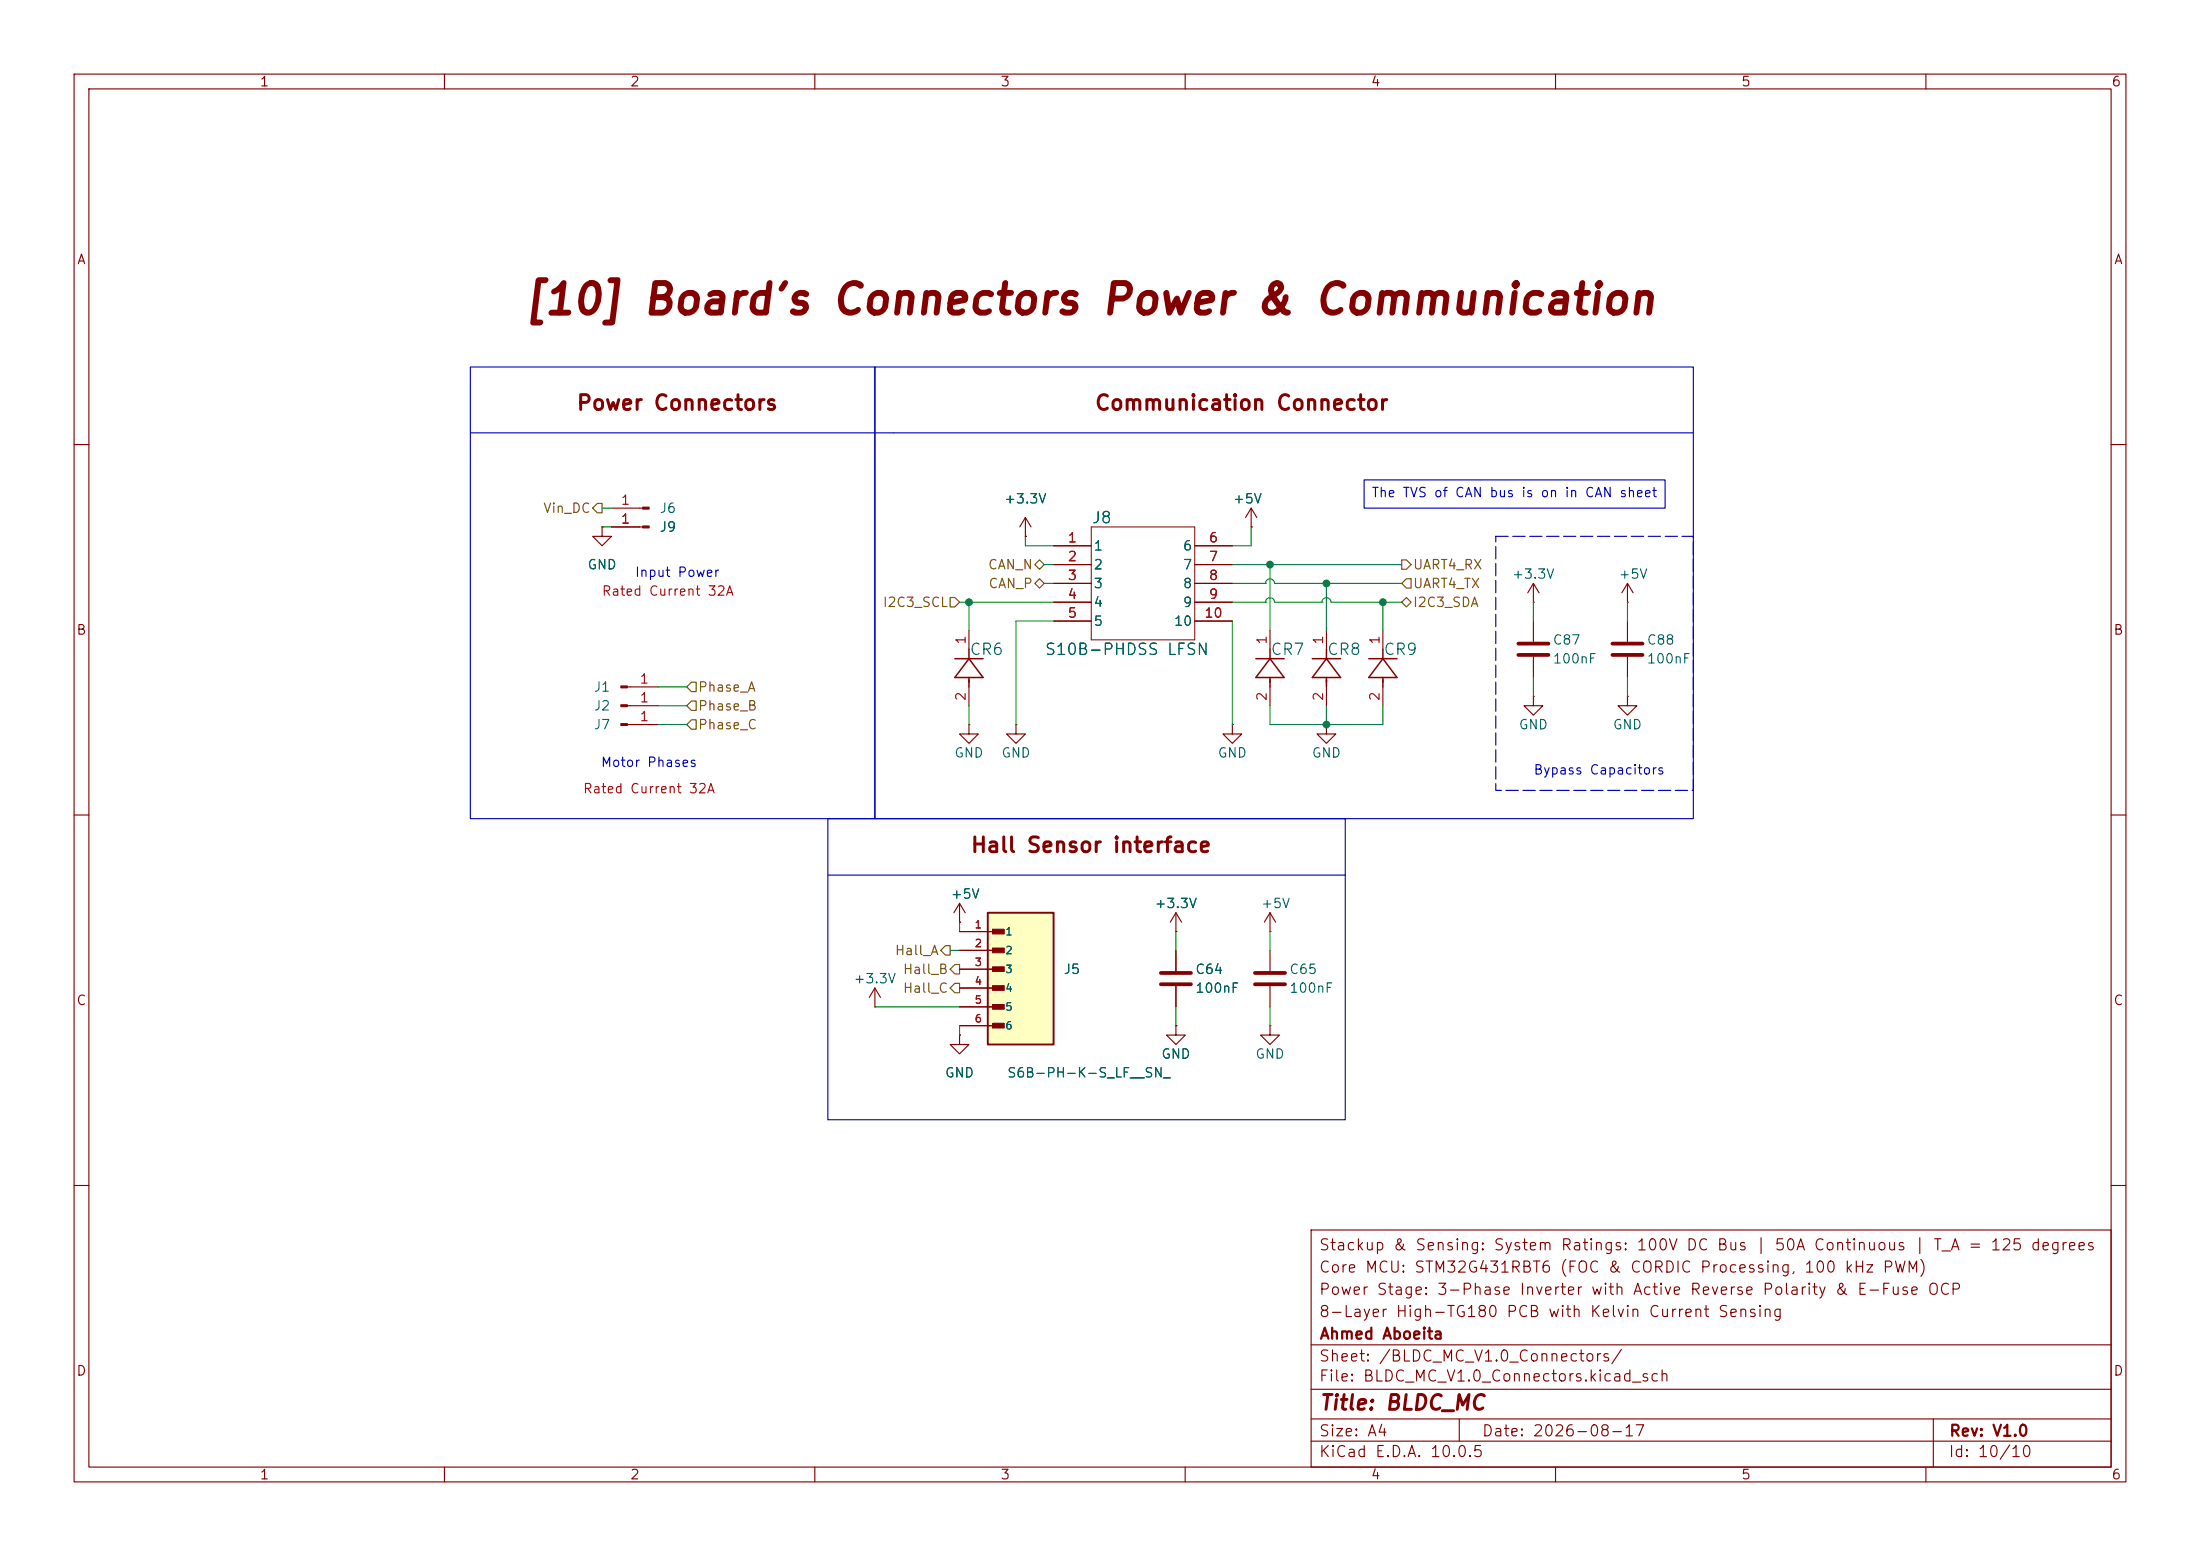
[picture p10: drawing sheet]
<svg xmlns="http://www.w3.org/2000/svg" width="297mm" height="210mm" viewBox="0 0 297 210" stroke-linecap="round" stroke-linejoin="round" font-family="sans-serif">
<g fill="none" stroke="#840000" stroke-width=".15">
<path d="M10 10h277v190h-277zM12 12h273v186h-273zM60 10v2M110 10v2M160 10v2M210 10v2M260 10v2M10 60h2M81.3 71.1v1.3h-1.3l1.3 1.3 1.2-1.3h-1.2M81.3 71.1h.1M82.5 71.1h4.3M82.5 68.6h4.3"/>
<path d="M138.4 72.4h.1M138.4 69.9l-.7 1.2M138.4 69.9l.8 1.2M138.4 69.9v2.5M142.2 73.7h5.1M142.2 76.2h5.1M142.2 78.7h5.1M161.3 73.7h5.1M161.3 76.2h5.1M161.3 78.7h5.1M168.9 71.1h.1M168.9 68.6l-.8 1.3"/>
<path d="M168.9 68.6l.8 1.3M168.9 68.6v2.5M207 78.7l-.8 1.3M207 78.7l.8 1.3M207 78.7v2.6M219.7 78.7l-.8 1.3M219.7 78.7l.8 1.3M219.7 78.7v2.6M285 60h2M84.7 97.8h4.2M84.7 95.3h4.2M84.7 92.7h4.2"/>
<path d="M142.2 81.3h5.1M142.2 83.8h5.1M161.3 81.3h5.1M161.3 83.8h5.1M166.4 97.8v1.3h1.2l-1.2 1.2-1.3-1.2h1.3M166.4 97.8h.1M171.4 85.1v2.5M171.4 92.7v2.6M179.1 97.8v1.3h1.2l-1.2 1.2-1.3-1.2h1.3M179.1 97.8h.1M179.1 85.1v2.5M179.1 92.7v2.6"/>
<path d="M186.7 85.1v2.5M186.7 92.7v2.6M207 81.3h.1M207 94v1.3h1.3l-1.3 1.2-1.3-1.2h1.3M207 94h.1M207 83.8v2.8M207 88.6v2.8M219.7 81.3h.1M219.7 94v1.3h1.3l-1.3 1.2-1.3-1.2h1.3M219.7 94h.1M219.7 83.8v2.8M219.7 88.6v2.8"/>
<path d="M10 110h2M285 110h2M129.5 139.7v1.3h1.3l-1.3 1.2-1.2-1.2h1.2M129.5 139.7h.1M158.7 138.4v1.3h1.3l-1.3 1.3-1.2-1.3h1.2M158.7 138.4h.1M158.7 128.3v2.8M158.7 133.1v2.8M171.4 125.7h.1M171.4 123.2l-.7 1.3M171.4 123.2l.8 1.3M171.4 123.2v2.5"/>
<path d="M10 160h2M177 166h108v32h-108zM285 160h2M60 198v2M110 198v2M160 198v2M177 194.5h108M177 191.5h108M177 187.5h108M177 181.5h108M197 191.5v3M210 198v2"/>
<path d="M260 198v2M261 191.5v6.5"/>
</g>
<path d="M147.3 71.1h14v15.3h-14z" fill="none" stroke="#840000" stroke-width=".14"/>
<path d="M205 86.9h4M205 88.4h4M217.7 86.9h4M217.7 88.4h4M156.7 131.3h4.1M156.7 132.8h4.1" fill="none" stroke="#840000" stroke-width=".51"/>
<g fill="#840000" stroke="#840000" stroke-width=".15">
<path d="M86.8 71h.8v.2h-.8z"/>
<path d="M83.8 97.7h.9v.2h-.9z"/>
<path d="M83.8 95.1h.9v.3h-.9z"/>
<path d="M86.8 68.5h.8v.2h-.8z"/>
<path d="M83.8 92.6h.9v.2h-.9z"/>
</g>
<path d="M169.5 88.9h3.9M171.4 88.9l2 2.5h-3.9zM171.4 87.6v1.3M171.4 91.4v1.3M177.2 88.9h3.8M179.1 87.6v1.3M179.1 91.4v1.3M179.1 88.9l1.9 2.5h-3.8zM184.8 88.9h3.8M186.7 88.9l1.9 2.5h-3.8zM186.7 87.6v1.3M186.7 91.4v1.3" fill="none" stroke="#840000" stroke-width=".2"/>
<path d="M133.3 123.2h8.9v17.8h-8.9z" fill="#ffffc2"/>
<path d="M133.3 123.2h8.9v17.8h-8.9z" fill="none" stroke="#840000" stroke-width=".25"/>
<g fill="#840000" stroke="#840000" stroke-width=".14">
<path d="M134 125.4h1.6v.6h-1.6z"/>
<path d="M134 128h1.6v.6h-1.6z"/>
<path d="M134 130.5h1.6v.6h-1.6z"/>
<path d="M134 133h1.6v.7h-1.6z"/>
<path d="M134 135.6h1.6v.6h-1.6z"/>
<path d="M134 138.1h1.6v.6h-1.6z"/>
</g>
<g fill="none" stroke="#840000" stroke-width=".15">
<path d="M81.3 71.1h.1M82.5 71.1h3.9M138.4 72.4h.1M142.2 73.7h5.1M142.2 76.2h5.1M142.2 78.7h5.1M161.3 73.7h5.1M161.3 76.2h5.1M161.3 78.7h5.1M168.9 71.1h.1M130.8 97.8v1.3h1.3l-1.3 1.2-1.3-1.2h1.3M130.8 97.8h.1"/>
<path d="M130.8 85.1v2.5M130.8 92.7v2.6M137.2 97.8v1.3h1.2l-1.2 1.2-1.3-1.2h1.3M137.2 97.8h.1M142.2 81.3h5.1M142.2 83.8h5.1M161.3 81.3h5.1M161.3 83.8h5.1M118.1 135.9h.1M118.1 133.4l-.8 1.2M118.1 133.4l.8 1.2M118.1 133.4v2.5"/>
<path d="M129.5 124.5h.1M129.5 139.7h.1M129.5 125.7h5.1M129.5 128.3h5.1M129.5 130.8h5.1M129.5 133.4h5.1M129.5 135.9h5.1M129.5 138.4h5.1M129.5 121.9l-.7 1.3M129.5 121.9l.8 1.3M129.5 121.9v2.6M158.7 125.7h.1"/>
<path d="M158.7 138.4h.1M158.7 123.2l-.7 1.3M158.7 123.2l.8 1.3M158.7 123.2v2.5M158.7 128.3v2.8M158.7 133.1v2.8M171.4 138.4v1.3h1.3l-1.3 1.3-1.2-1.3h1.2M171.4 138.4h.1M171.4 128.3v2.8M171.4 133.1v2.8"/>
</g>
<path d="M128.9 88.9h3.8M130.8 87.6v1.3M130.8 91.4v1.3M130.8 88.9l1.9 2.5h-3.8z" fill="none" stroke="#840000" stroke-width=".2"/>
<path d="M169.4 131.3h4.1M169.4 132.8h4.1" fill="none" stroke="#840000" stroke-width=".51"/>
<g fill="none" stroke="#725600" stroke-width=".15">
<path d="M80 68.6l.6-.7h.7v1.3h-.7zM139.7 78.7l.6-.6 .7 .6-.7 .7zM139.7 76.2l.6-.6 .7 .6-.7 .6zM189.2 75.6h.7l.6 .6-.6 .6h-.7zM189.2 78.7l.7-.6h.6v1.3h-.6zM93.3 97.2h.7v1.2h-.7l-.6-.6zM93.3 92.1h.7v1.2h-.7l-.6-.6zM93.3 94.6h.7v1.3h-.7l-.6-.6zM128.3 80.6h.6l.6 .7-.6 .6h-.6zM189.2 81.3l.7-.7 .6 .7-.6 .6zM127.6 127.6h.7v1.3h-.7l-.6-.6zM128.9 132.7h.6v1.3h-.6l-.6-.6z"/>
<path d="M128.9 130.2h.6v1.2h-.6l-.6-.6z"/>
</g>
<path d="M63.5 49.5h54.6v61h-54.6zM63.5 58.4h165.1M118.1 49.5h110.5v61h-110.5zM184.1 64.8h40.7v3.8h-40.7zM111.8 110.5h69.8v40.6h-69.8zM111.8 118.1h69.8" fill="none" stroke="#0000c2" stroke-width=".15"/>
<g fill="none" stroke="#009600" stroke-width=".15">
<path d="M81.3 71.1h1.2M81.3 68.6h1.2M138.4 72.4v1.3h3.8M141 78.7h1.2M141 76.2h1.2M166.4 78.7h4.4M166.4 76.2h22.8M168.9 71.1v2.6h-2.5M170.8 78.7h.1M170.8 78.7a.61 .61 0 0 1 .6-.6 .61 .61 0 0 1 .7 .6h17.1M171.4 76.2v8.9M179.1 78.7v6.4"/>
<path d="M88.9 92.7h3.8M88.9 97.8h3.8M88.9 95.3h3.8M129.5 81.3h12.7M130.8 81.3v3.8M130.8 95.3v2.5M142.2 83.8h-5v14M166.4 81.3h4.4M166.4 83.8v14M170.8 81.3h.1M170.8 81.3a.61 .61 0 0 1 .6-.6 .61 .61 0 0 1 .7 .6h6.4M171.4 95.3v2.5h15.3v-2.5"/>
<path d="M178.5 81.3h.1M178.5 81.3a.61 .61 0 0 1 .6-.6 .61 .61 0 0 1 .6 .6h9.5M179.1 95.3v2.5M186.7 81.3v3.8M207 81.3v2.5M207 91.4v2.6M219.7 81.3v2.5M219.7 91.4v2.6M118.1 135.9h11.4M128.3 128.3h1.2M129.5 124.5v1.2M129.5 138.4v1.3"/>
<path d="M158.7 125.7v2.6M158.7 135.9v2.5M171.4 125.7v2.6M171.4 135.9v2.5"/>
</g>
<path d="M201.9 72.4h26.7v34.3h-26.7z" fill="none" stroke="#0000c2" stroke-width=".15" stroke-dasharray="1.7 .6"/>
<g fill="#009600" stroke="#009600" stroke-width=".14">
<circle cx="179.1" cy="97.8" r=".46"/>
<circle cx="171.4" cy="76.2" r=".46"/>
<circle cx="186.7" cy="81.3" r=".46"/>
<circle cx="179.1" cy="78.7" r=".46"/>
<circle cx="130.8" cy="81.3" r=".46"/>
</g>
<text font-size="4" fill="#840000" x="70.5" y="43.4">[10] Board's Connectors Power &amp; Communication</text>
<g font-size="2" fill="#840000">
<text x="77.7" y="55.9">Power Connectors</text>
<text x="147.7" y="55.9">Communication Connector</text>
<text x="130.9" y="115.6">Hall Sensor interface</text>
<text x="178" y="190.8">Title: BLDC_MC</text>
</g>
<g font-size="1.5" fill="#006464">
<text x="147.3" y="71">J8</text>
<text x="130.8" y="88.8">CR6</text>
<text x="141" y="88.8">S10B-PHDSS LFSN</text>
<text x="171.4" y="88.8">CR7</text>
<text x="179.1" y="88.8">CR8</text>
<text x="186.7" y="88.8">CR9</text>
</g>
<g font-size="1.5" fill="#840000">
<text x="178" y="172.1">Core MCU: STM32G431RBT6 (FOC &amp; CORDIC Processing, 100 kHz PWM)</text>
<text x="178" y="169.1">Stackup &amp; Sensing: System Ratings: 100V DC Bus | 50A Continuous | T_A = 125 degrees</text>
<text x="178" y="178.1">8-Layer High-TG180 PCB with Kelvin Current Sensing</text>
<text x="178" y="175.1">Power Stage: 3-Phase Inverter with Active Reverse Polarity &amp; E-Fuse OCP</text>
<text x="178" y="184.1">Sheet: /BLDC_MC_V1.0_Connectors/</text>
<text x="178" y="181.1">Ahmed Aboeita</text>
<text x="178" y="186.8">File: BLDC_MC_V1.0_Connectors.kicad_sch</text>
<text x="178" y="197">KiCad E.D.A. 10.0.5</text>
<text x="178" y="194.2">Size: A4</text>
<text x="200" y="194.2">Date: 2026-08-17</text>
<text x="263" y="197">Id: 10/10</text>
<text x="263" y="194.2">Rev: V1.0</text>
</g>
<g font-size="1.3" fill="#840000">
<text x="35" y="12">1</text>
<text x="85" y="12">2</text>
<text x="135" y="12">3</text>
<text x="185" y="12">4</text>
<text x="235" y="12">5</text>
<text x="285" y="12">6</text>
<text x="10.3" y="36">A</text>
<text x="285.3" y="36">A</text>
<text x="10.2" y="86">B</text>
<text x="285.2" y="86">B</text>
<text x="10.2" y="136">C</text>
<text x="285.2" y="136">C</text>
<text x="10.2" y="186">D</text>
<text x="285.2" y="186">D</text>
<text x="35" y="200">1</text>
<text x="85" y="200">2</text>
<text x="135" y="200">3</text>
<text x="185" y="200">4</text>
<text x="235" y="200">5</text>
<text x="285" y="200">6</text>
</g>
<g font-size="1.3" fill="#725600">
<text x="73.2" y="69.5">Vin_DC</text>
<text x="133.3" y="77.2">CAN_N</text>
<text x="190.7" y="77.2">UART4_RX</text>
<text x="119.1" y="82.2">I2C3_SCL</text>
<text x="133.4" y="79.7">CAN_P</text>
<text x="190.7" y="79.7">UART4_TX</text>
<text x="190.7" y="82.2">I2C3_SDA</text>
<text x="94.1" y="93.7">Phase_A</text>
<text x="94.1" y="98.8">Phase_C</text>
<text x="94.1" y="96.2">Phase_B</text>
<text x="120.7" y="129.2">Hall_A</text>
<text x="121.8" y="131.8">Hall_B</text>
<text x="121.8" y="134.3">Hall_C</text>
</g>
<g font-size="1.3" fill="#a90000">
<text x="83.7" y="71">1</text>
<text x="83.7" y="68.4">1</text>
<text x="144" y="73.5">1</text>
<text x="144" y="76.1">2</text>
<text x="163.1" y="73.5">6</text>
<text x="163.1" y="76.1">7</text>
<text x="144" y="78.6">3</text>
<text x="144" y="81.1">4</text>
<text x="144" y="83.7">5</text>
<text x="162.5" y="83.7">10</text>
<text x="163.1" y="78.6">8</text>
<text x="163.1" y="81.1">9</text>
<text x="130.7" y="87.1" transform="rotate(-90 130.7 87.1)">1</text>
<text x="171.3" y="87.1" transform="rotate(-90 171.3 87.1)">1</text>
<text x="178.9" y="87.1" transform="rotate(-90 178.9 87.1)">1</text>
<text x="186.6" y="87.1" transform="rotate(-90 186.6 87.1)">1</text>
<text x="86.3" y="95.1">1</text>
<text x="86.3" y="92.6">1</text>
<text x="130.7" y="94.7" transform="rotate(-90 130.7 94.7)">2</text>
<text x="171.3" y="94.7" transform="rotate(-90 171.3 94.7)">2</text>
<text x="178.9" y="94.7" transform="rotate(-90 178.9 94.7)">2</text>
<text x="186.6" y="94.7" transform="rotate(-90 186.6 94.7)">2</text>
<text x="86.3" y="97.7">1</text>
</g>
<g font-size="1.3" fill="#006464">
<text x="89" y="69.5">J6</text>
<text x="135.5" y="68.3">+3.3V</text>
<text x="166.4" y="68.3">+5V</text>
<text x="79.2" y="77.2">GND</text>
<text x="89" y="72.1">J9</text>
<text x="147.5" y="74.6">1</text>
<text x="147.5" y="77.2">2</text>
<text x="159.6" y="74.6">6</text>
<text x="159.6" y="77.2">7</text>
<text x="147.5" y="79.7">3</text>
<text x="147.5" y="82.2">4</text>
<text x="159.6" y="79.7">8</text>
<text x="159.6" y="82.2">9</text>
<text x="204" y="78.4">+3.3V</text>
<text x="218.4" y="78.4">+5V</text>
<text x="147.5" y="84.8">5</text>
<text x="158.4" y="84.8">10</text>
<text x="209.5" y="87.3">C87</text>
<text x="209.5" y="89.9">100nF</text>
<text x="222.2" y="87.3">C88</text>
<text x="222.2" y="89.9">100nF</text>
<text x="80.1" y="93.7">J1</text>
<text x="80.1" y="98.8">J7</text>
<text x="80.1" y="96.2">J2</text>
<text x="204.9" y="98.8">GND</text>
<text x="217.6" y="98.8">GND</text>
<text x="128.7" y="102.6">GND</text>
<text x="135.1" y="102.6">GND</text>
<text x="164.3" y="102.6">GND</text>
<text x="177" y="102.6">GND</text>
<text x="128.3" y="121.6">+5V</text>
<text x="155.8" y="122.9">+3.3V</text>
<text x="170.2" y="122.9">+5V</text>
<text x="143.5" y="131.8">J5</text>
<text x="161.3" y="131.8">C64</text>
<text x="174" y="131.8">C65</text>
<text x="115.1" y="133">+3.3V</text>
<text x="161.3" y="134.3">100nF</text>
<text x="174" y="134.3">100nF</text>
<text x="156.7" y="143.2">GND</text>
<text x="169.4" y="143.2">GND</text>
<text x="127.5" y="145.7">GND</text>
<text x="135.9" y="145.7">S6B-PH-K-S_LF__SN_</text>
</g>
<g font-size="1.3" fill="#0000c2">
<text x="185.1" y="67.4">The TVS of CAN bus is on in CAN sheet</text>
<text x="85.6" y="78.2">Input Power</text>
<text x="81" y="103.8">Motor Phases</text>
<text x="206.9" y="104.9">Bypass Capacitors</text>
</g>
<g font-size="1.3" fill="#c20000">
<text x="81.2" y="80.7">Rated Current 32A</text>
<text x="78.6" y="107.4">Rated Current 32A</text>
</g>
<g font-size="1" fill="#a90000">
<text x="131.5" y="125.5">1</text>
<text x="131.5" y="128.1">2</text>
<text x="131.5" y="130.6">3</text>
<text x="131.5" y="133.2">4</text>
<text x="131.5" y="135.7">5</text>
<text x="131.5" y="138.2">6</text>
</g>
<g font-size="1" fill="#006464">
<text x="135.6" y="126.5">1</text>
<text x="135.6" y="129">2</text>
<text x="135.6" y="131.6">3</text>
<text x="135.6" y="134.1">4</text>
<text x="135.6" y="136.7">5</text>
<text x="135.6" y="139.2">6</text>
</g>
</svg>
